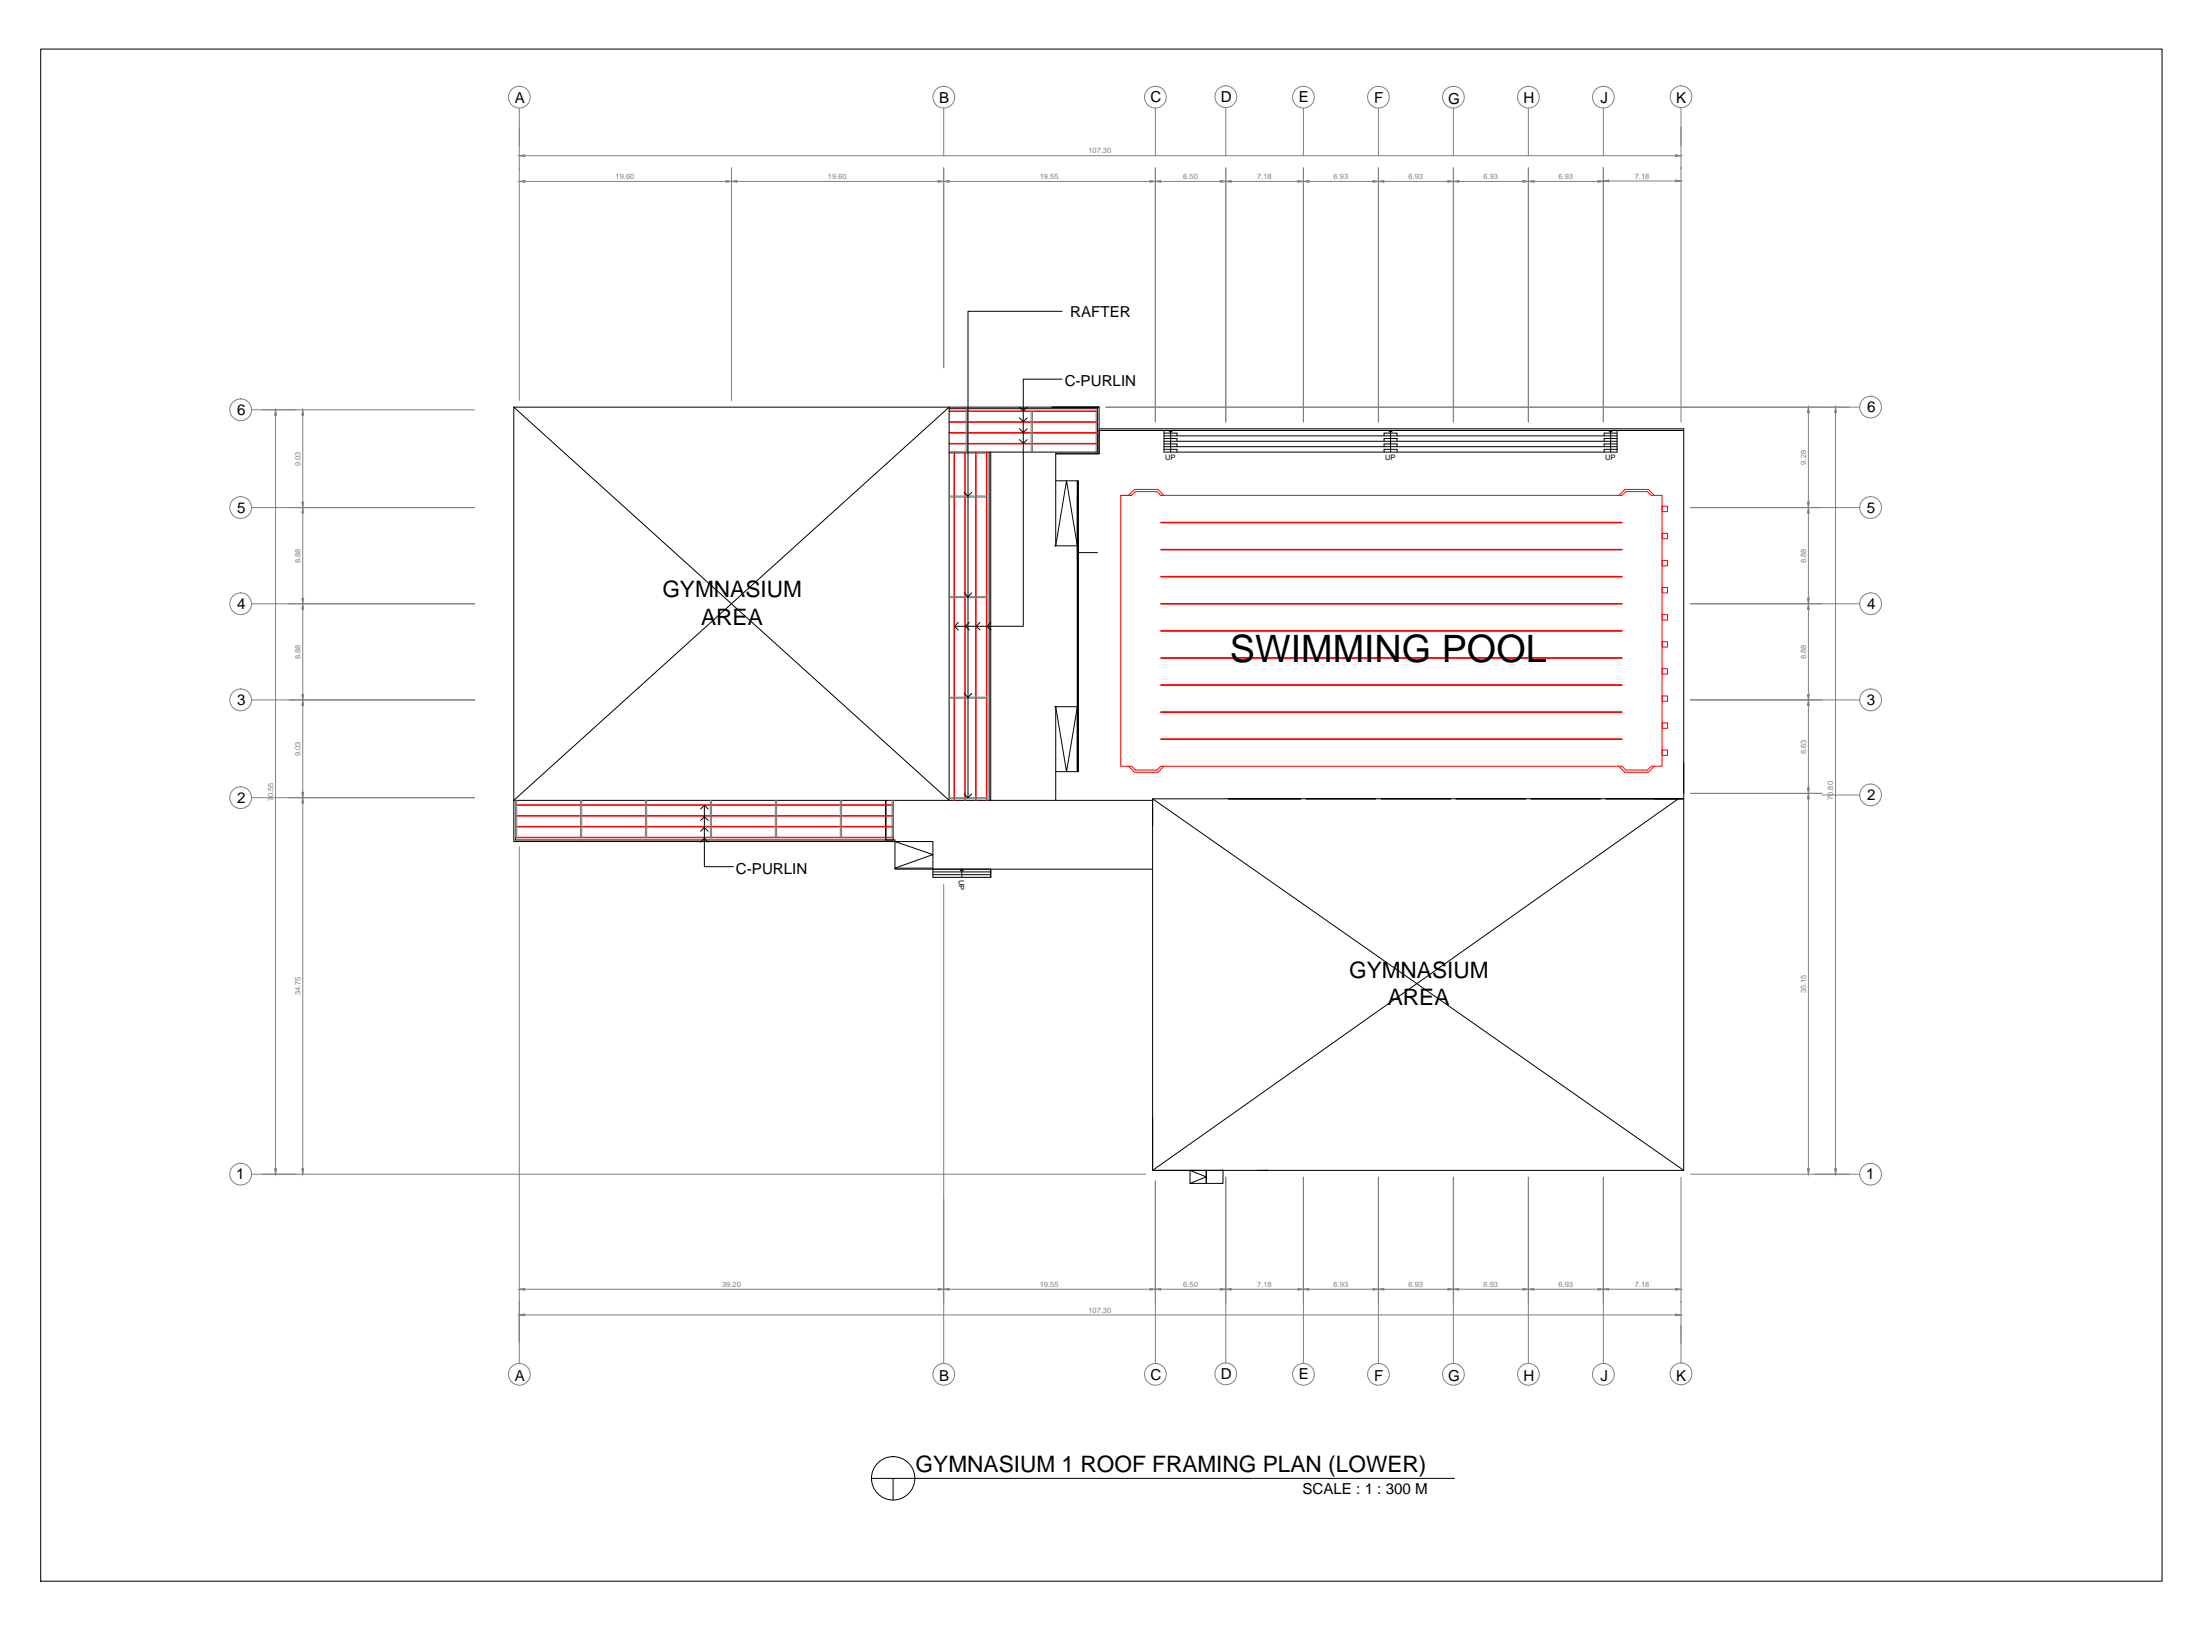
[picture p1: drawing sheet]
<svg xmlns="http://www.w3.org/2000/svg" width="1016mm" height="762mm" viewBox="0 0 1016 762" stroke-linecap="round" stroke-linejoin="round" font-family="sans-serif">
<!-- layer: SPORTS -->
<g fill="none" stroke="#f00" stroke-width=".46">
<path d="M518 229h5l1-2h10l2 2h213l2-2h10l2 2h5v125h-5l-2 1h-10l-2-1h-213l-2 1h-10l-1-1h-5v-125h5M521 229l3-3h11l3 3M748 229l2-3h11l3 3M768 234h2v2h-2zM536 241h213M536 254h213M768 246h2v3h-2zM768 259h2v2h-2zM536 266h213M536 279h213M768 271h2v3h-2zM536 291h213"/>
<path d="M768 284h2v2h-2zM768 296h2v3h-2zM536 304h213M536 316h213M768 309h2v2h-2zM536 329h213M768 321h2v3h-2zM768 334h2v2h-2zM521 354l3 2h11l3-2M536 341h213M748 354l2 2h11l3-2M768 346h2v3h-2z"/>
</g>
<!-- layer: 0 -->
<g fill="none" stroke="#000" stroke-width=".46">
<path d="M508 198h270M508 199h270M457 209v160M458 209v160M508 209h-20v43l5-30 5 30h-11M538 209h209M538 206h209M538 204h209M538 201h209M488 222h10v134h-10M498 222v134v-30h-11M498 326l-5 30-5-30v43"/>
<path d="M778 352v188h-19M237 369h295v12M601 369h-34h34M603 369h32M638 369h32M672 369h33M707 369h32M742 369h36h-246v171h54M238 388h175M269 388h144M458 401v4M581 540h178"/>
<path d="M402 682h270M412 682v10"/>
<circle cx="412" cy="682" r="10"/>
</g>
<!-- layer: draft -->
<g fill="none" stroke="#000" stroke-width=".46">
<path d="M438 189h69v20M486 188h22h-271v200h32M506 188h2v11M508 199v10h-20M508 199v10M538 199v10M538 200h6v1M541 199h-1M541 199v10M642 199h-1M643 199h-1v10M744 199h-1"/>
<path d="M745 199h-1v10M747 199v10M747 200h-6v1M778 198v168M538 202h6v2M538 205h6v1M538 207h6v2M639 201v-1h6v1M639 209v-2h6v2M639 206v-1h6v1M639 204v-2h6v2M747 202h-6v2"/>
<path d="M747 205h-6v1M747 207h-6v2M238 369v19M409 388v-19v19M413 388v13h119M431 401h-18l18-7-18-6h18v17h27M431 401h27M431 402h27M431 404h27M444 401l-1 1M445 402l-1-1v4M532 516v24h20"/>
<path d="M550 540h7v6h-7zM550 540l7 3-7 3M564 540h1v6h-8v-6h8"/>
</g>
<!-- layer: PURLIN -->
<g fill="none" stroke="#f00" stroke-width=".46">
<path d="M438 190h69M438 195h69M438 200h69M438 205h69M441 209v160M446 209v160M451 209v160M456 209v160M238 377h175M238 376h175M238 372h175M238 371h175"/>
<path d="M238 387h175M238 386h175M238 382h175M238 381h175"/>
</g>
<!-- layer: WALL -->
<g fill="none" stroke="#000" stroke-width=".46">
<path d="M491 144h-44v224M491 175h-18v114h-32M237 188l201 181v-181l-201 181M471 188l2 2 1-2M471 193l2 2 1-2M471 198l2 2 1-2M438 209h69M471 203l2 2 1-2M445 227l2 2 2-2M498 255h9M445 274l2 1 2-1M443 287l-2 2 2 2"/>
<path d="M448 287l-2 2 2 2M453 287l-2 2 2 2M458 287l-2 2 2 2M445 320l2 2 2-2M324 373l1-1 2 1M324 379l1-2 2 2M325 372v28h14M413 369v19M445 366l2 2 2-2M532 369l246 171M775 369l-243 171M324 384l1-2 2 2"/>
<path d="M324 389l1-2 2 2"/>
</g>
<!-- layer: RAFTER -->
<g fill="none" stroke="#767676" stroke-width=".46">
<path d="M446 189v20M447 189v20M476 190v19M477 190v19M506 190v19M438 209h18M438 229h18M438 275h18M438 276h18M438 322h18M238 369v18M239 369v18"/>
<path d="M268 369v18M269 369v18M298 369v18M299 369v18M328 369v18M329 369v18M358 369v18M359 369v18M388 369v18M389 369v18M412 369v18M413 369v18"/>
<path d="M438 368h18M438 369h18"/>
</g>
<!-- layer: DIM -->
<g fill="none" stroke="#808080" stroke-width=".46">
<path d="M240 50v135M436 50v22M534 50v22M566 50v22M602 50v22M637 50v22M671 50v22M706 50v22M740 50v22M776 50v145M242 72h532M338 77v108"/>
<path d="M436 77v93M534 77v118M566 77v118M602 77v118M637 77v118M671 77v118M706 77v118M740 77v118M242 84h93M340 84h93M438 84h93M536 84h28"/>
<path d="M569 84h30M604 84h30M639 84h30M674 84h29M708 84h30M743 84h31M116 189h103M127 192v347M140 192v40M511 188h348M835 190v42M848 190v349"/>
<path d="M116 234h103M140 237v39M781 234h78M835 237v39M116 279h103M781 279h78M140 281v40M835 281v40M116 323h103M140 326v40M781 323h78M835 326v38"/>
<path d="M116 368h103M140 371v168M781 366h60M835 369v170M841 367h18M240 391v238M436 408v221M116 542h413M534 545v84M566 543v86M602 543v86M637 543v86"/>
<path d="M671 543v86M706 543v86M740 543v86M776 543v86M781 542h78M242 595h191M438 595h93M536 595h28M569 595h30M604 595h30M639 595h30M674 595h29"/>
<path d="M708 595h30M743 595h31M242 607h532"/>
<circle cx="240" cy="45" r="5"/>
<circle cx="436" cy="45" r="5"/>
<circle cx="534" cy="45" r="5"/>
<circle cx="566" cy="45" r="5"/>
<circle cx="602" cy="45" r="5"/>
<circle cx="637" cy="45" r="5"/>
<circle cx="671" cy="45" r="5"/>
<circle cx="706" cy="45" r="5"/>
<circle cx="740" cy="45" r="5"/>
<circle cx="776" cy="45" r="5"/>
<circle cx="111" cy="189" r="5"/>
<circle cx="864" cy="188" r="5"/>
<circle cx="111" cy="234" r="5"/>
<circle cx="864" cy="234" r="5"/>
<circle cx="111" cy="279" r="5"/>
<circle cx="864" cy="279" r="5"/>
<circle cx="111" cy="323" r="5"/>
<circle cx="864" cy="323" r="5"/>
<circle cx="111" cy="368" r="5"/>
<circle cx="864" cy="367" r="5"/>
<circle cx="111" cy="542" r="5"/>
<circle cx="864" cy="542" r="5"/>
<circle cx="240" cy="634" r="5"/>
<circle cx="436" cy="634" r="5"/>
<circle cx="534" cy="634" r="5"/>
<circle cx="566" cy="634" r="5"/>
<circle cx="602" cy="634" r="5"/>
<circle cx="637" cy="634" r="5"/>
<circle cx="671" cy="634" r="5"/>
<circle cx="706" cy="634" r="5"/>
<circle cx="740" cy="634" r="5"/>
<circle cx="776" cy="634" r="5"/>
</g>
<g fill="#808080" stroke="#808080" stroke-width=".46">
<path d="M835 188l1 2h-1z"/>
<path d="M835 232h1l-1 2z"/>
<path d="M835 276h1l-1 3z"/>
<path d="M835 234l1 3h-1z"/>
<path d="M835 321h1l-1 2z"/>
<path d="M835 279l1 2h-1z"/>
<path d="M835 364h1l-1 2z"/>
<path d="M835 323l1 3h-1z"/>
<path d="M835 366l1 3h-1z"/>
<path d="M835 539h1l-1 3z"/>
<path d="M774 83l2 1h-2z"/>
<path d="M740 84l3-1v1z"/>
<path d="M706 84l2-1v1z"/>
<path d="M738 83l2 1h-2z"/>
<path d="M671 84l3-1v1z"/>
<path d="M703 83l3 1h-3z"/>
<path d="M637 84l2-1v1z"/>
<path d="M669 83l2 1h-2z"/>
<path d="M602 84l2-1v1z"/>
<path d="M634 83l3 1h-3z"/>
<path d="M566 84l3-1v1z"/>
<path d="M599 83l3 1h-3z"/>
<path d="M534 84l2-1v1z"/>
<path d="M564 83l2 1h-2z"/>
<path d="M433 83l3 1h-3z"/>
<path d="M338 84l2-1v1z"/>
<path d="M531 83l3 1h-3z"/>
<path d="M436 84l2-1v1z"/>
<path d="M848 188v2h-1z"/>
<path d="M847 539h1v3z"/>
<path d="M774 71l2 1h-2z"/>
<path d="M240 72l2-1v1z"/>
<path d="M140 189v3h-1z"/>
<path d="M139 232h1v2z"/>
<path d="M139 276h1v3z"/>
<path d="M140 234v3h-1z"/>
<path d="M139 321h1v2z"/>
<path d="M140 279v2h-1z"/>
<path d="M139 366h1v2z"/>
<path d="M140 323v3h-1z"/>
<path d="M140 368v3h-1z"/>
<path d="M139 539h1v3z"/>
<path d="M127 189l1 3h-1z"/>
<path d="M127 539h1l-1 3z"/>
<path d="M774 595h2h-2z"/>
<path d="M740 595h3z"/>
<path d="M706 595h2z"/>
<path d="M738 595h2h-2z"/>
<path d="M671 595h3z"/>
<path d="M703 595h3h-3z"/>
<path d="M637 595h2z"/>
<path d="M669 595h2h-2z"/>
<path d="M602 595h2z"/>
<path d="M634 595h3h-3z"/>
<path d="M566 595h3z"/>
<path d="M599 595h3h-3z"/>
<path d="M534 595h2z"/>
<path d="M564 595h2h-2z"/>
<path d="M433 595h3h-3z"/>
<path d="M240 595h2z"/>
<path d="M531 595h3h-3z"/>
<path d="M436 595h2z"/>
<path d="M774 606l2 1h-2z"/>
<path d="M240 607l2-1v1z"/>
<path d="M240 84l2-1v1z"/>
<path d="M335 83l3 1h-3z"/>
</g>
<!-- layer: VIEWPORT -->
<path d="M19 23h979v707h-979z" fill="none" stroke="#000" stroke-width=".46"/>
<text font-size="17.4" x="568" y="305">SWIMMING POOL</text>
<g font-size="10.5">
<text x="306" y="276">GYMNASIUM</text>
<text x="324" y="288">AREA</text>
<text x="623" y="452">GYMNASIUM</text>
<text x="641" y="464">AREA</text>
<text x="423" y="679">GYMNASIUM 1 ROOF FRAMING PLAN (LOWER)</text>
</g>
<g font-size="7">
<text x="238" y="48">A</text>
<text x="434" y="48">B</text>
<text x="531" y="47">C</text>
<text x="564" y="47">D</text>
<text x="600" y="47">E</text>
<text x="635" y="48">F</text>
<text x="669" y="48">G</text>
<text x="704" y="48">H</text>
<text x="739" y="48">J</text>
<text x="774" y="48">K</text>
<text x="494" y="147">RAFTER</text>
<text x="492" y="178">C-PURLIN</text>
<text x="110" y="192">6</text>
<text x="862" y="190">6</text>
<text x="109" y="237">5</text>
<text x="862" y="237">5</text>
<text x="110" y="281">4</text>
<text x="862" y="281">4</text>
<text x="109" y="325">3</text>
<text x="862" y="325">3</text>
<text x="110" y="371">2</text>
<text x="862" y="369">2</text>
<text x="340" y="403">C-PURLIN</text>
<text x="109" y="544">1</text>
<text x="862" y="544">1</text>
<text x="238" y="637">A</text>
<text x="434" y="637">B</text>
<text x="531" y="637">C</text>
<text x="564" y="636">D</text>
<text x="600" y="637">E</text>
<text x="635" y="637">F</text>
<text x="669" y="637">G</text>
<text x="704" y="637">H</text>
<text x="739" y="637">J</text>
<text x="774" y="637">K</text>
<text x="602" y="689">SCALE : 1 : 300 M</text>
</g>
<g font-size="3.5" fill="#808080">
<text x="503" y="71">107.30</text>
<text x="284" y="83">19.60</text>
<text x="382" y="83">19.60</text>
<text x="480" y="83">19.55</text>
<text x="546" y="83">6.50</text>
<text x="581" y="83">7.18</text>
<text x="616" y="83">6.93</text>
<text x="650" y="83">6.93</text>
<text x="685" y="83">6.93</text>
<text x="720" y="83">6.93</text>
<text x="755" y="82">7.18</text>
<text x="139" y="215" transform="rotate(-90 139 215)">9.03</text>
<text x="834" y="215" transform="rotate(-90 834 215)">9.28</text>
<text x="139" y="260" transform="rotate(-90 139 260)">8.88</text>
<text x="834" y="260" transform="rotate(-90 834 260)">8.88</text>
<text x="139" y="304" transform="rotate(-90 139 304)">8.88</text>
<text x="834" y="304" transform="rotate(-90 834 304)">8.88</text>
<text x="834" y="348" transform="rotate(-90 834 348)">8.63</text>
<text x="139" y="349" transform="rotate(-90 139 349)">9.03</text>
<text x="126" y="370" transform="rotate(-90 126 370)">70.55</text>
<text x="847" y="369" transform="rotate(-90 847 369)">70.80</text>
<text x="139" y="459" transform="rotate(-90 139 459)">34.75</text>
<text x="834" y="458" transform="rotate(-90 834 458)">35.15</text>
<text x="333" y="594">39.20</text>
<text x="480" y="594">19.55</text>
<text x="546" y="594">6.50</text>
<text x="581" y="594">7.18</text>
<text x="616" y="594">6.93</text>
<text x="650" y="594">6.93</text>
<text x="685" y="594">6.93</text>
<text x="720" y="594">6.93</text>
<text x="755" y="594">7.18</text>
<text x="503" y="606">107.30</text>
</g>
<g font-size="3.5">
<text x="538" y="212">UP</text>
<text x="640" y="212">UP</text>
<text x="741" y="212">UP</text>
<text x="443" y="406" transform="rotate(90 443 406)">UP</text>
</g>
</svg>
